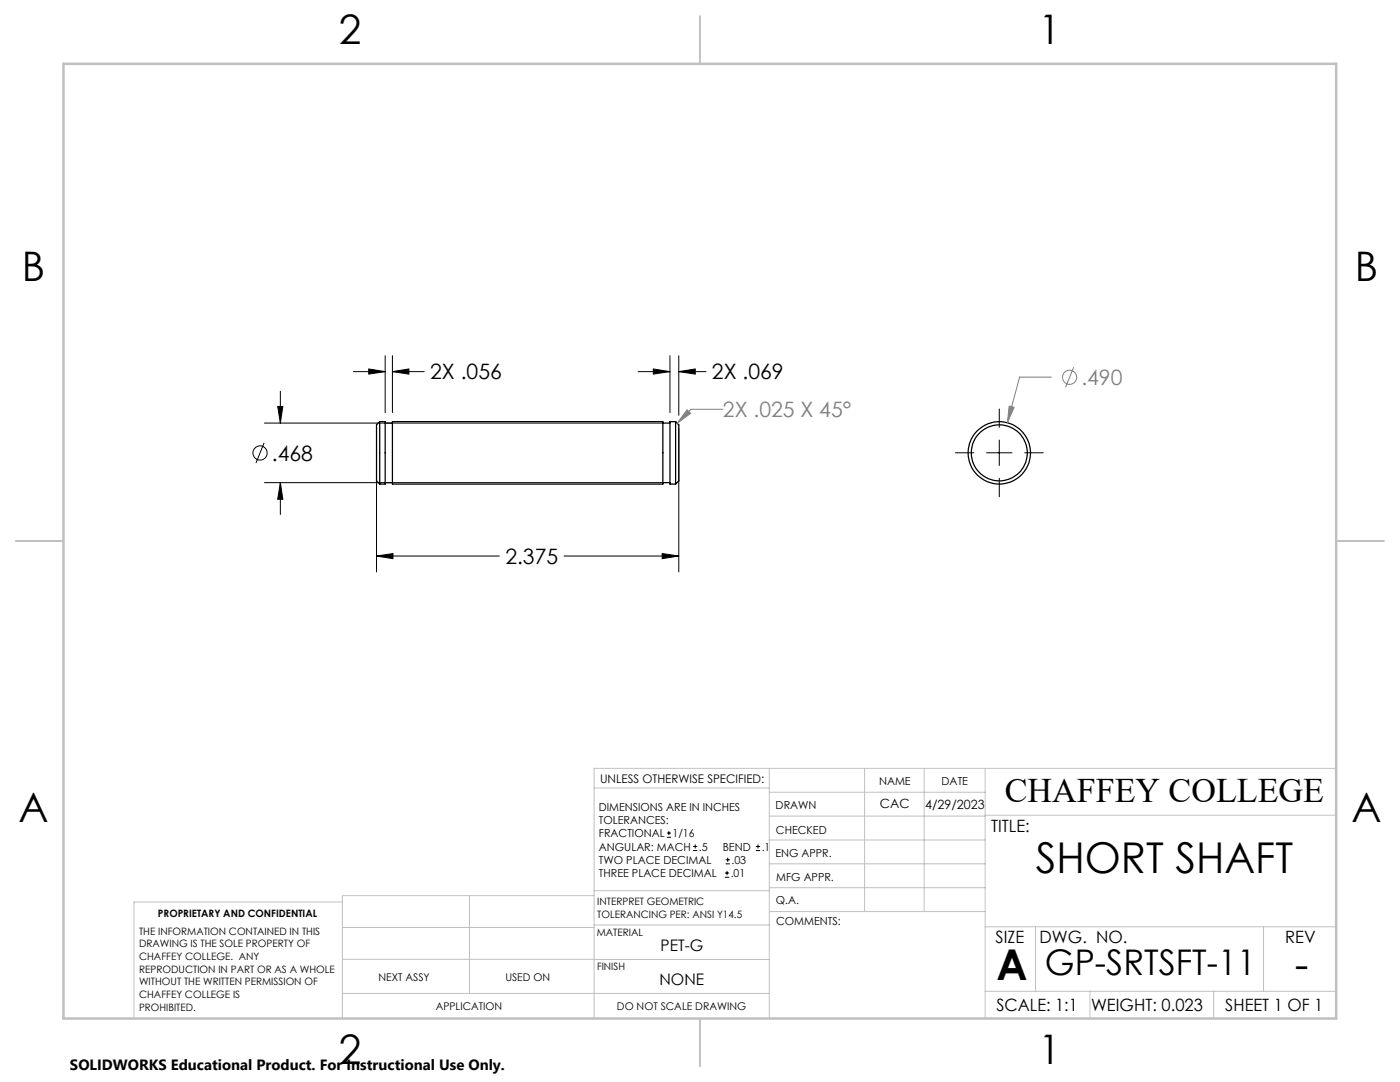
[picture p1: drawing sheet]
<svg xmlns="http://www.w3.org/2000/svg" width="279mm" height="216mm" viewBox="0 0 279 216" stroke-linecap="round" stroke-linejoin="round" font-family="sans-serif">
<g fill="none" stroke="#000" stroke-width=".25">
<path d="M75.8 84.1h1.1v12.5h-1.1M75.8 84.1v12.5M75.8 84.1l-.7 .7v11.2l.7 .6M76.9 84.4h1.4M76.9 96.3h1.4M78.3 84.1h54v12.5h-54zM132.3 84.4h1.4M132.3 96.3h1.4M134.8 84.1v12.5M134.8 84.1h-1.1v12.5h1.1M134.8 84.1l.7 .7v11.2l-.7 .6"/>
<circle cx="199.4" cy="90.4" r="5.6"/>
<circle cx="199.4" cy="90.4" r="6.2"/>
</g>
<g fill="none" stroke="#000" stroke-width=".2">
<path d="M56 78.1v6.3M70.5 74.2h6.4M73.6 73.6l3.3 .6-3.3 .4zM76.9 71v11.3M78.3 74.2l3.3-.6v1zM78.3 71v11.3M78.3 74.2h6.4M127.4 74.2h6.3M130.4 73.6l3.3 .6-3.3 .4zM133.7 71v11.3M135.5 74.2l3.2-.6v1zM135.5 71v11.9"/>
<path d="M135.5 74.2h5.4M52.7 88.4l-1.6 4M52.8 96.3h79.6M52.8 84.4h79.6M55.4 81.1h1l-.4 3.3zM56 96.3l.4 3.3h-1zM56 96.3v6.4M75.1 85.4v28.7M135.5 85.4v28.7M190.7 90.3h3.6M196.9 90.3h5.1M199.4 81.6v3.7"/>
<path d="M199.4 87.8v5.1M199.4 95.4v3.7M204.5 90.3h3.7M75.1 110.9l3.3-.4v1zM75.1 110.9h24.6M112.6 110.9h22.9M132.2 110.5l3.3 .4-3.3 .6zM133.1 167.1h.8M133.1 166.2h.8M133.5 165.8v.9M138.3 169.7h.8M138.3 168.9h.8"/>
<path d="M138.7 168.5v.8M144.7 175h.8M144.7 174.2h.8M144.8 172.4h.9M144.8 171.6h.9M145.1 173.8v.8M145.2 171.1v.9M150.8 169.7h.9M150.8 168.9h.9M151.3 168.5v.8"/>
<circle cx="51.9" cy="90.4" r="1.41"/>
</g>
<g fill="none" stroke="#808080" stroke-width=".2">
<path d="M209.8 75.2h-6.3l-2.5 9.1M214.3 73.3l-1.6 4M137.1 81.8l.7 .7-2.7 2zM144.3 81.7h-6.4l-2.8 2.8M201.4 81l1 .3-1.4 3z"/>
<circle cx="213.5" cy="75.3" r="1.41"/>
</g>
<g fill="none" stroke="#c0c0c0" stroke-width=".2">
<path d="M118.6 157.2h34.9M153.5 153.3v49.9M153.5 158.1h43.1M172.5 153.3v28.6M184.4 153.3v28.6M196.6 153.3v49.9M266.7 153.3h-148.1v49.9M68.3 180h-41.6v23.2M93.7 178.7v19.5M118.6 178.7h-50.3v24.5M118.6 177.7h35M153.5 167.6h43.1"/>
<path d="M153.5 162.8h43.1M153.5 172.4h43.1M153.5 177.1h43.1M196.6 162.7h70.1M68.3 198.2h85.2M68.3 191.4l85.2 .1M68.3 185.1h50.3M118.6 184.6h35M153.6 181.9h43M196.6 197.8h70.1M196.6 184.9h70.1M206.7 184.9v12.9"/>
<path d="M217.5 197.8v5.4M242.2 197.8v5.4M252.2 184.9v12.9"/>
</g>
<path d="M139.7 3.2v9.5M3.1 107.9h9.6M266.7 107.9h9.5M139.7 203.2v9.6" fill="none" stroke="#c0c0c0" stroke-width=".25"/>
<path d="M12.7 12.7h254v190.5h-254z" fill="none" stroke="#c0c0c0" stroke-width=".5"/>
<path d="M75.1 110.9l3.3-.4v1zM132.2 110.5l3.3 .4-3.3 .6zM73.6 73.6l3.3 .6-3.3 .4zM78.3 74.2l3.3-.6v1zM135.5 74.2l3.2-.6v1zM130.4 73.6l3.3 .6-3.3 .4zM56 96.3l.4 3.3h-1zM55.4 81.1h1l-.4 3.3z" fill="#000"/>
<path d="M137.1 81.8l.7 .7-2.7 2zM201.4 81l-.4 3.3 1.4-3z" fill="#808080"/>
<g font-size="8.5">
<text x="206.7" y="174.2">SHORT SHAFT</text>
<text x="198.9" y="195.5">A</text>
<text x="258.4" y="195.4">-</text>
</g>
<g font-size="8.1">
<text x="67.6" y="8.9">2</text>
<text x="207.3" y="8.9">1</text>
<text x="4.4" y="56.2">B</text>
<text x="270.4" y="56.2">B</text>
<text x="3.7" y="164.1">A</text>
<text x="269.7" y="164.1">A</text>
<text x="67.6" y="212.4">2</text>
<text x="207.3" y="212.4">1</text>
</g>
<text font-size="7.1" x="208.5" y="194.6">GP-SRTSFT-11</text>
<text font-size="6.9" x="200.5" y="160.1">CHAFFEY COLLEGE</text>
<g font-size="4.2">
<text x="85.9" y="75.7">2X .056</text>
<text x="142.1" y="75.7">2X .069</text>
<text x="54.2" y="91.9">.468</text>
<text x="100.9" y="112.5">2.375</text>
</g>
<g font-size="4.2" fill="#808080">
<text x="215.8" y="76.8">.490</text>
<text x="144.3" y="83.3">2X .025 X 45°</text>
</g>
<g font-size="3.4">
<text x="197.8" y="166">TITLE:</text>
<text x="198.7" y="188.1">SIZE</text>
<text x="207.5" y="188.1">DWG. NO.</text>
<text x="256.5" y="188.2">REV</text>
<text x="198.8" y="201.7">SCALE: 1:1</text>
<text x="217.7" y="201.8">WEIGHT: 0.023</text>
<text x="244.5" y="201.7">SHEET 1 OF 1</text>
</g>
<g font-size="3.2">
<text x="131.8" y="189.8">PET-G</text>
<text x="131.6" y="196.6">NONE</text>
</g>
<text font-size="3" x="14" y="213.5">SOLIDWORKS Educational Product. For Instructional Use Only.</text>
<g font-size="2.5">
<text x="175.6" y="161.3">CAC</text>
<text x="184.6" y="161.4">4/29/2023</text>
</g>
<text font-size="2.4" x="119.8" y="156.2">UNLESS OTHERWISE SPECIFIED:</text>
<g font-size="2.2">
<text x="119.5" y="161.8">DIMENSIONS ARE IN INCHES</text>
<text x="154.8" y="161.4">DRAWN</text>
<text x="175.4" y="156.6">NAME</text>
<text x="187.9" y="156.7">DATE</text>
<text x="119.5" y="164.4">TOLERANCES:</text>
<text x="119.5" y="167.1">FRACTIONAL</text>
<text x="134.2" y="167.1">1/16</text>
<text x="154.9" y="166.3">CHECKED</text>
<text x="119.5" y="172.4">TWO PLACE DECIMAL</text>
<text x="119.5" y="169.7">ANGULAR: MACH</text>
<text x="139.5" y="169.7">.5</text>
<text x="144.2" y="169.7">BEND</text>
<text x="146" y="172.4">.03</text>
<text x="152" y="169.7">.1</text>
<text x="154.8" y="171">ENG APPR.</text>
<text x="119.5" y="175">THREE PLACE DECIMAL</text>
<text x="145.8" y="175">.01</text>
<text x="154.9" y="175.7">MFG APPR.</text>
<text x="154.9" y="180.4">Q.A.</text>
<text x="154.9" y="184.6">COMMENTS:</text>
</g>
<g font-size="2.1">
<text x="75.5" y="195.7">NEXT ASSY</text>
<text x="100.9" y="195.7">USED ON</text>
<text x="86.9" y="201.5">APPLICATION</text>
<text x="123.1" y="201.6">DO NOT SCALE DRAWING</text>
</g>
<g font-size="2">
<text x="31.5" y="182.9">PROPRIETARY AND CONFIDENTIAL</text>
<text x="119.2" y="180.6">INTERPRET GEOMETRIC</text>
<text x="119.2" y="183.1">TOLERANCING PER: ANSI Y14.5</text>
<text x="27.8" y="186.5">THE INFORMATION CONTAINED IN THIS</text>
<text x="27.8" y="189">DRAWING IS THE SOLE PROPERTY OF</text>
<text x="27.8" y="191.6">CHAFFEY COLLEGE. ANY</text>
<text x="119.1" y="186.7">MATERIAL</text>
<text x="27.8" y="194.1">REPRODUCTION IN PART OR AS A WHOLE</text>
<text x="27.8" y="196.6">WITHOUT THE WRITTEN PERMISSION OF</text>
<text x="119.1" y="193.5">FINISH</text>
<text x="27.8" y="199.1">CHAFFEY COLLEGE IS</text>
<text x="27.8" y="201.7">PROHIBITED.</text>
</g>
</svg>
